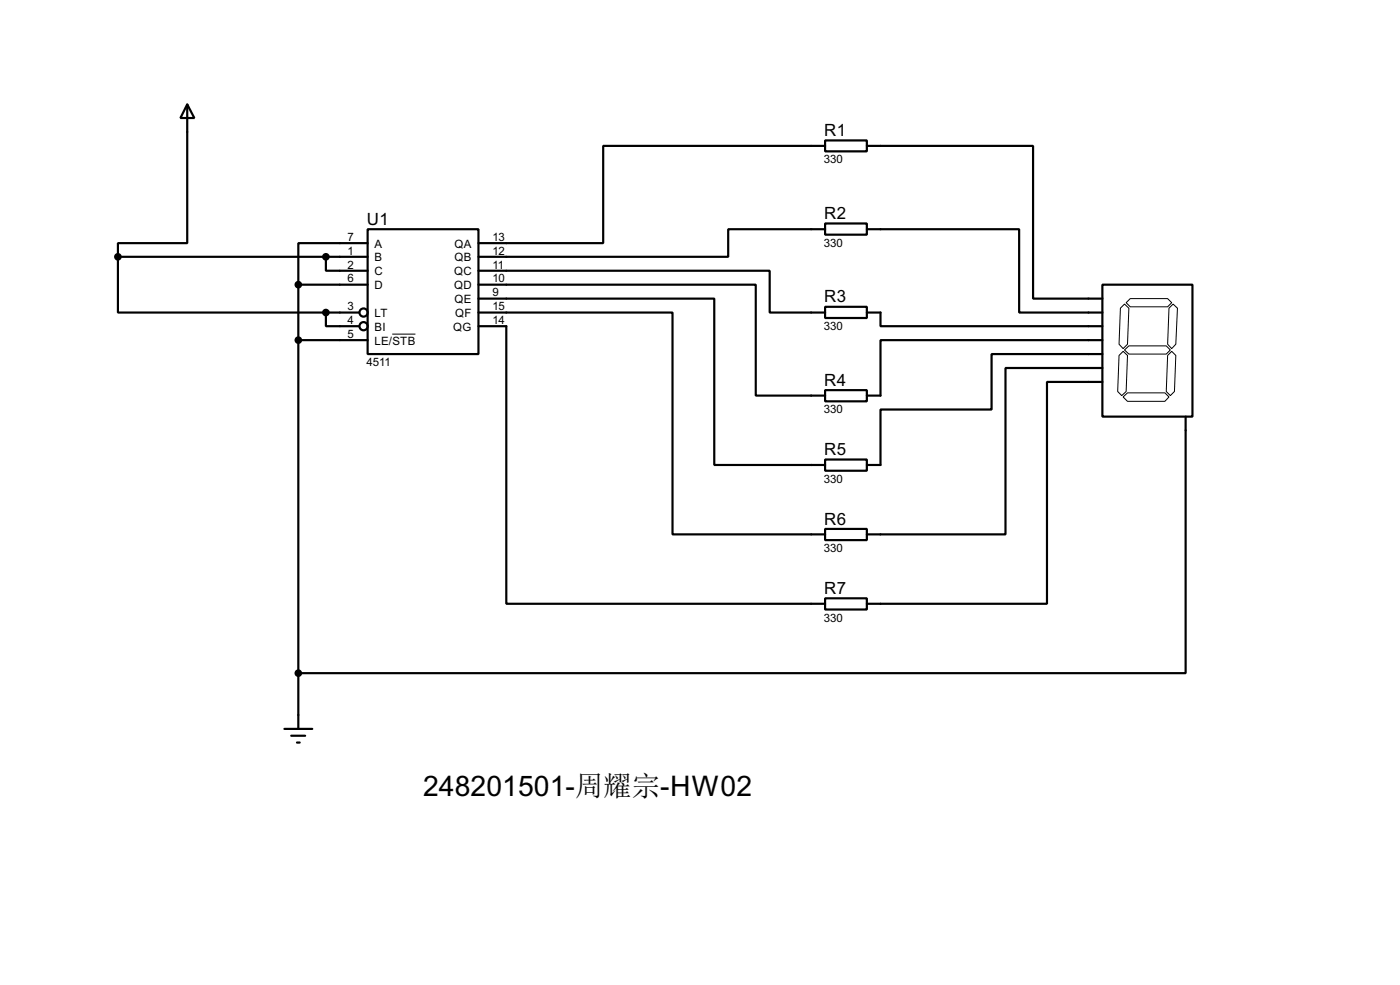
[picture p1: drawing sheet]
<svg xmlns="http://www.w3.org/2000/svg" width="256mm" height="180mm" viewBox="0 0 256 180" stroke-linecap="round" stroke-linejoin="round" font-family="sans-serif">
<g fill="none" stroke="#000" stroke-width=".4">
<path d="M34.3 19.1l1.3 2.5h-2.5zM34.3 19.1v25.4h-12.7v2.5M151.2 25.7h7.6v2h-7.6zM151.2 26.7h-40.7v17.8h-22.8M158.8 26.7h30.5v28h12.7M21.6 47v10.2h38.1M21.6 47h45.8M54.7 52.1h12.7M54.7 52.1v81.3M59.7 57.2v2.5h6.1M59.7 47v2.6h7.7M59.7 57.2h6.1"/>
<path d="M67.4 42h20.3v22.8h-20.3zM67.4 44.5h-12.7v7.6M87.7 49.6h53.3v7.6h10.2M87.7 52.1h50.8v20.3h12.7M87.7 54.7h43.2v30.4h20.3M87.7 57.2h35.5v40.6h28M87.7 59.7h5.1v50.8h58.4M151.2 40.9h7.6v2.1h-7.6zM151.2 56.2h7.6v2h-7.6zM151.2 42h-17.8v5h-45.7M158.8 42h27.9v15.2h15.3M158.8 57.2h2.5v2.5h40.7"/>
<path d="M202 52.1h16.5v24.2h-16.5zM54.7 62.3h12.7M151.2 71.4h7.6v2.1h-7.6zM202 62.3h-40.7v10.1h-2.5M202 64.8h-20.3v10.2h-20.4v10.1h-2.5M202 67.4h-17.8v30.4h-25.4M202 69.9h-10.2v40.6h-33M217.2 76.3v46.9h-162.5M151.2 84.1h7.6v2.1h-7.6zM151.2 96.8h7.6v2.1h-7.6zM151.2 109.5h7.6v2.1h-7.6zM52.1 133.4h5.1"/>
<path d="M53.4 134.7h2.5M54.4 135.9h.5"/>
<circle cx="66.6" cy="59.7" r=".75"/>
<circle cx="66.6" cy="57.2" r=".75"/>
</g>
<path d="M205.3 56.4l.7-.7 .8 .7-.2 6.6-.8 .8-.8-.8zM206.3 55.4l.8-.7h6.8l.8 .7-.8 .8h-6.8zM214.2 56.4l.7-.7 .8 .7-.3 6.6-.7 .8-.8-.8zM71.9 61.2h4.2M205 65.1l.8-.8 .8 .8-.3 6.6-.8 .7-.7-.7zM205.8 72.7l.8-.8h6.8l.8 .8-.8 .8h-6.8zM206 64.1l.8-.8h6.9l.7 .8-.7 .7h-6.9zM213.9 65.1l.8-.8 .7 .8-.2 6.6-.8 .7-.7-.7z" fill="none" stroke="#000" stroke-width=".18"/>
<g fill="#000" stroke="#000" stroke-width=".4">
<circle cx="21.6" cy="47" r=".5"/>
<circle cx="54.6" cy="52.1" r=".5"/>
<circle cx="59.7" cy="57.2" r=".5"/>
<circle cx="59.7" cy="47" r=".5"/>
<circle cx="54.6" cy="62.3" r=".5"/>
<circle cx="54.6" cy="123.2" r=".5"/>
</g>
<text font-size="5.8" x="77.5" y="145.8">248201501-周耀宗-HW02</text>
<g font-size="3.5">
<text x="151" y="24.9">R1</text>
<text x="67.2" y="41.2">U1</text>
<text x="151" y="40.1">R2</text>
<text x="151" y="55.4">R3</text>
<text x="151" y="70.6">R4</text>
<text x="151" y="83.3">R5</text>
<text x="151" y="96">R6</text>
<text x="151" y="108.7">R7</text>
</g>
<g font-size="2.4">
<text x="151" y="29.9">330</text>
<text x="63.7" y="44.1">7</text>
<text x="63.7" y="46.6">1</text>
<text x="68.6" y="45.3">A</text>
<text x="68.6" y="47.8">B</text>
<text x="83.3" y="45.3">QA</text>
<text x="83.3" y="47.8">QB</text>
<text x="90.2" y="44.1">13</text>
<text x="90.2" y="46.6">12</text>
<text x="151" y="45.2">330</text>
<text x="63.7" y="49.2">2</text>
<text x="63.7" y="51.7">6</text>
<text x="68.6" y="50.4">C</text>
<text x="68.6" y="52.9">D</text>
<text x="83.2" y="50.4">QC</text>
<text x="83.2" y="52.9">QD</text>
<text x="90.2" y="49.2">11</text>
<text x="90.2" y="51.7">10</text>
<text x="63.7" y="56.8">3</text>
<text x="63.7" y="59.3">4</text>
<text x="68.6" y="58">LT</text>
<text x="83.3" y="55.4">QE</text>
<text x="83.4" y="58">QF</text>
<text x="90.2" y="54.3">9</text>
<text x="90.2" y="56.8">15</text>
<text x="90.2" y="59.3">14</text>
<text x="63.7" y="61.9">5</text>
<text x="68.6" y="60.5">BI</text>
<text x="68.6" y="63.1">LE/STB</text>
<text x="83" y="60.5">QG</text>
<text x="151" y="60.4">330</text>
<text x="67.2" y="67">4511</text>
<text x="151" y="75.7">330</text>
<text x="151" y="88.4">330</text>
<text x="151" y="101.1">330</text>
<text x="151" y="113.8">330</text>
</g>
</svg>
